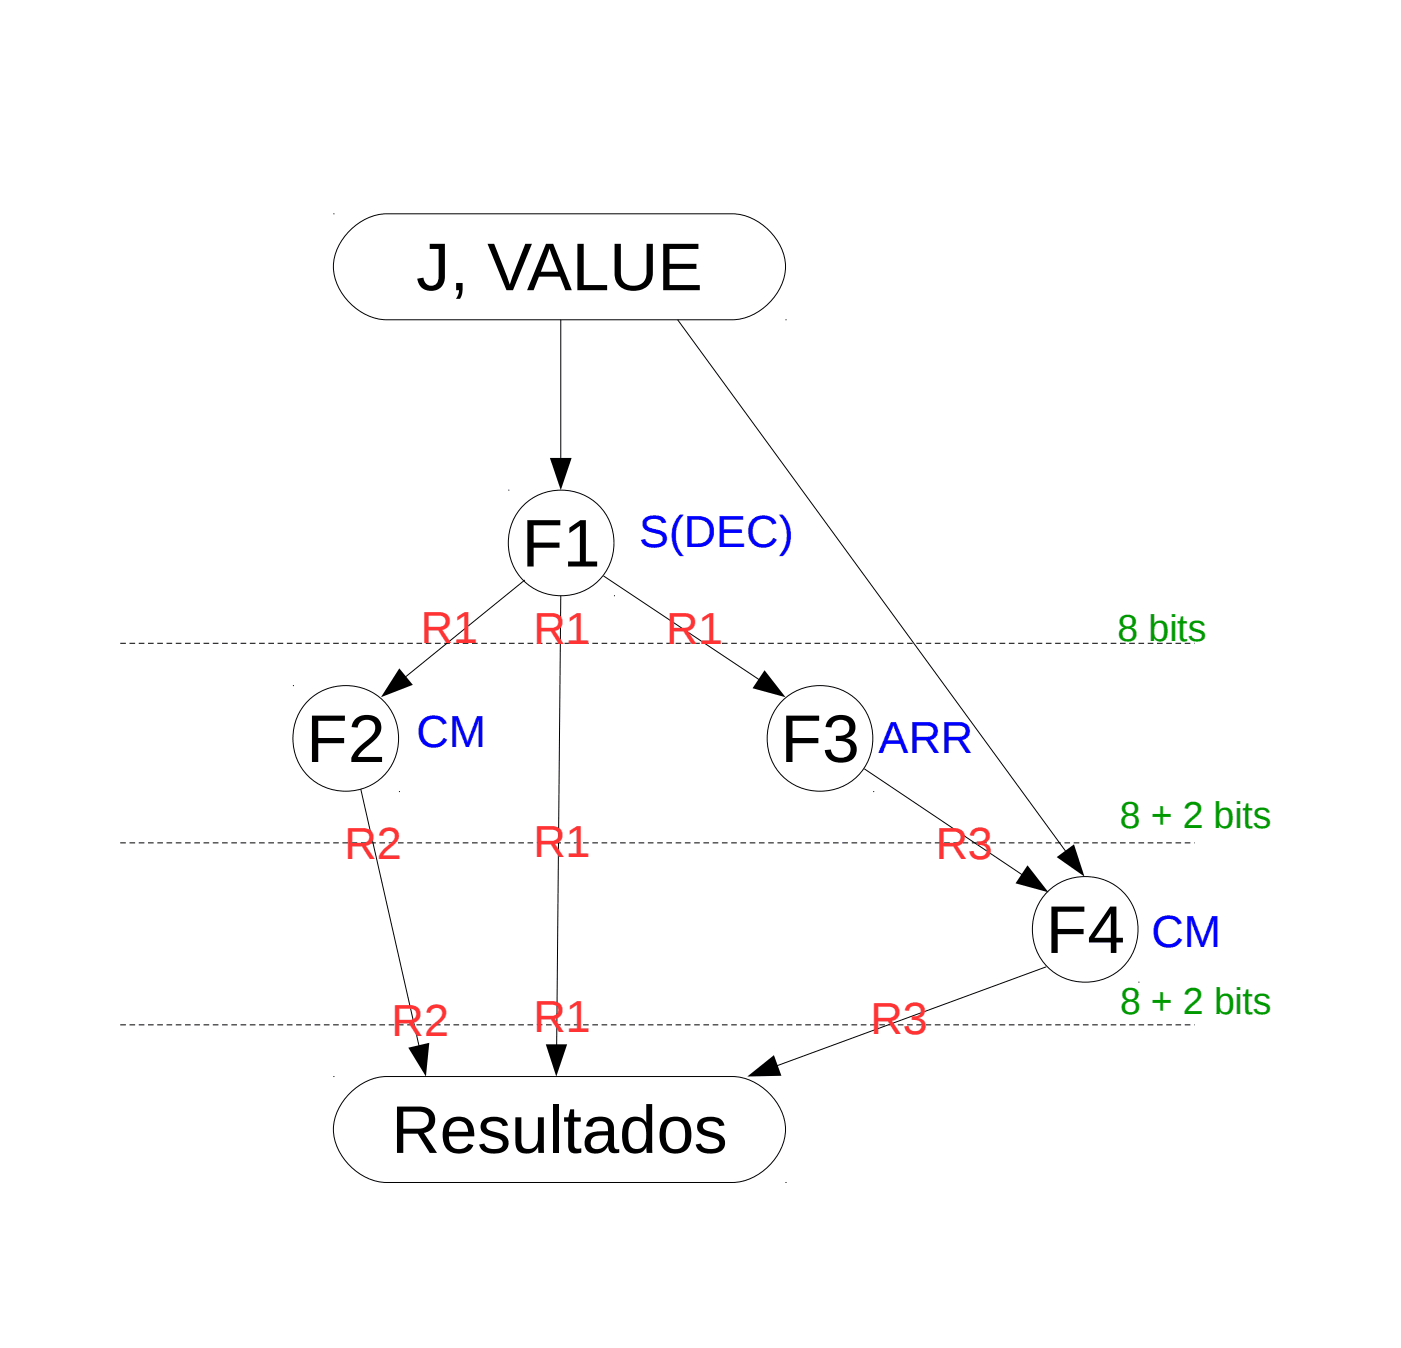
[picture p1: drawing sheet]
<svg xmlns="http://www.w3.org/2000/svg" width="132mm" height="127mm" viewBox="0 0 132 127" stroke-linecap="round" stroke-linejoin="round" font-family="sans-serif">
<path d="M31.4 20.1h.1M32.7 22a5.3 5.3 0 0 1 3.7-1.9h32.6a5.4 5.4 0 0 1 5 5 5.4 5.4 0 0 1-5 5h-32.6a5.4 5.4 0 0 1-5-5 4.8 4.8 0 0 1 1.3-3.1zM74 30.1h.1" fill="none" stroke="#000" stroke-width=".09"/>
<path d="M47.8 51.2a5 5 0 0 1 10 0 5 5 0 0 1-10 0z" fill-rule="evenodd" fill="#fff"/>
<g fill="none" stroke="#000" stroke-width=".09">
<path d="M52.8 30.1v13.2M47.9 46.2h.1M57.8 56.1h.1"/>
<circle cx="52.8" cy="51.2" r="5"/>
</g>
<path d="M51.8 43.1h2l-1 3.1z" fill="#000"/>
<path d="M27.6 69.6a5 5 0 0 1 10 0 5 5 0 0 1-10 0z" fill-rule="evenodd" fill="#fff"/>
<g fill="none" stroke="#000" stroke-width=".09">
<path d="M27.6 64.6h.1M37.6 74.6h.1"/>
<circle cx="32.6" cy="69.6" r="5"/>
</g>
<path d="M72.2 69.6a5 5 0 0 1 10 0 5 5 0 0 1-10 0z" fill-rule="evenodd" fill="#fff"/>
<g fill="none" stroke="#000" stroke-width=".09">
<path d="M49.4 54.6l-11.3 9.2M56.8 54.3l14.7 9.8M72.2 64.6h.1M82.2 74.6h.1"/>
<circle cx="77.2" cy="69.6" r="5"/>
</g>
<path d="M37.6 63l1.3 1.5-3 1.2zM72 63.1l2 2.6-3.1-.9z" fill="#000"/>
<path d="M32.7 103.3a4.4 4.4 0 0 0 0 6.2 5.2 5.2 0 0 0 3.7 1.9h32.6a5.4 5.4 0 0 0 5-5 5.4 5.4 0 0 0-5-5h-32.6a5.1 5.1 0 0 0-3.7 1.9z" fill-rule="evenodd" fill="#fff"/>
<path d="M31.4 101.4h.1M32.7 103.3a5.3 5.3 0 0 1 3.7-1.9h32.6a5.4 5.4 0 0 1 5 5 5.4 5.4 0 0 1-5 5h-32.6a5.4 5.4 0 0 1-5-5 4.8 4.8 0 0 1 1.3-3.1zM74 111.4h.1" fill="none" stroke="#000" stroke-width=".09"/>
<path d="M97.2 87.6a5 5 0 0 1 10 0 5 5 0 0 1-10 0z" fill-rule="evenodd" fill="#fff"/>
<g fill="none" stroke="#000" stroke-width=".09">
<path d="M63.8 30.1l36.6 50.2M52.8 56.1l-.4 42.4M34 74.3l5.5 24.3M81.4 72.4l14.9 10M97.2 82.6h.1M98.5 91.1l-25.4 9.3M107.2 92.5h.1"/>
<circle cx="102.2" cy="87.6" r="5"/>
</g>
<path d="M96.8 81.5l1.9 2.6-3.1-.9zM99.5 80.8l1.6-1.2 1 3zM38.5 98.7l1.9-.5-.3 3.2zM51.4 98.4h2l-1 3zM70.4 101.4l2.5-2 .7 2z" fill="#000"/>
<path d="M11.3 60.6h101.2M11.3 79.4h101.2M11.3 96.6h101.2" fill="none" stroke="#000" stroke-width=".09" stroke-dasharray=".5 .3" stroke-linecap="butt"/>
<g font-size="6.3">
<text x="39.2" y="27.3">J, VALUE</text>
<text x="49.1" y="53.4">F1</text>
<text x="28.9" y="71.8">F2</text>
<text x="73.5" y="71.8">F3</text>
<text x="98.5" y="89.8">F4</text>
<text x="36.9" y="108.6">Resultados</text>
</g>
<g font-size="4.2" fill="#00f">
<text x="60.2" y="51.5">S(DEC)</text>
<text x="39.2" y="70.3">CM</text>
<text x="82.7" y="71">ARR</text>
<text x="108.4" y="89.2">CM</text>
</g>
<g font-size="4.2" fill="#f33">
<text x="39.6" y="60.6">R1</text>
<text x="50.2" y="60.6">R1</text>
<text x="62.7" y="60.6">R1</text>
<text x="32.5" y="80.9">R2</text>
<text x="50.2" y="80.7">R1</text>
<text x="88.1" y="80.9">R3</text>
<text x="36.9" y="97.6">R2</text>
<text x="50.2" y="97.2">R1</text>
<text x="82" y="97.4">R3</text>
</g>
<g font-size="3.5" fill="#090">
<text x="105.2" y="60.4">8 bits</text>
<text x="105.4" y="78">8 + 2 bits</text>
<text x="105.5" y="95.5">8 + 2 bits</text>
</g>
</svg>
